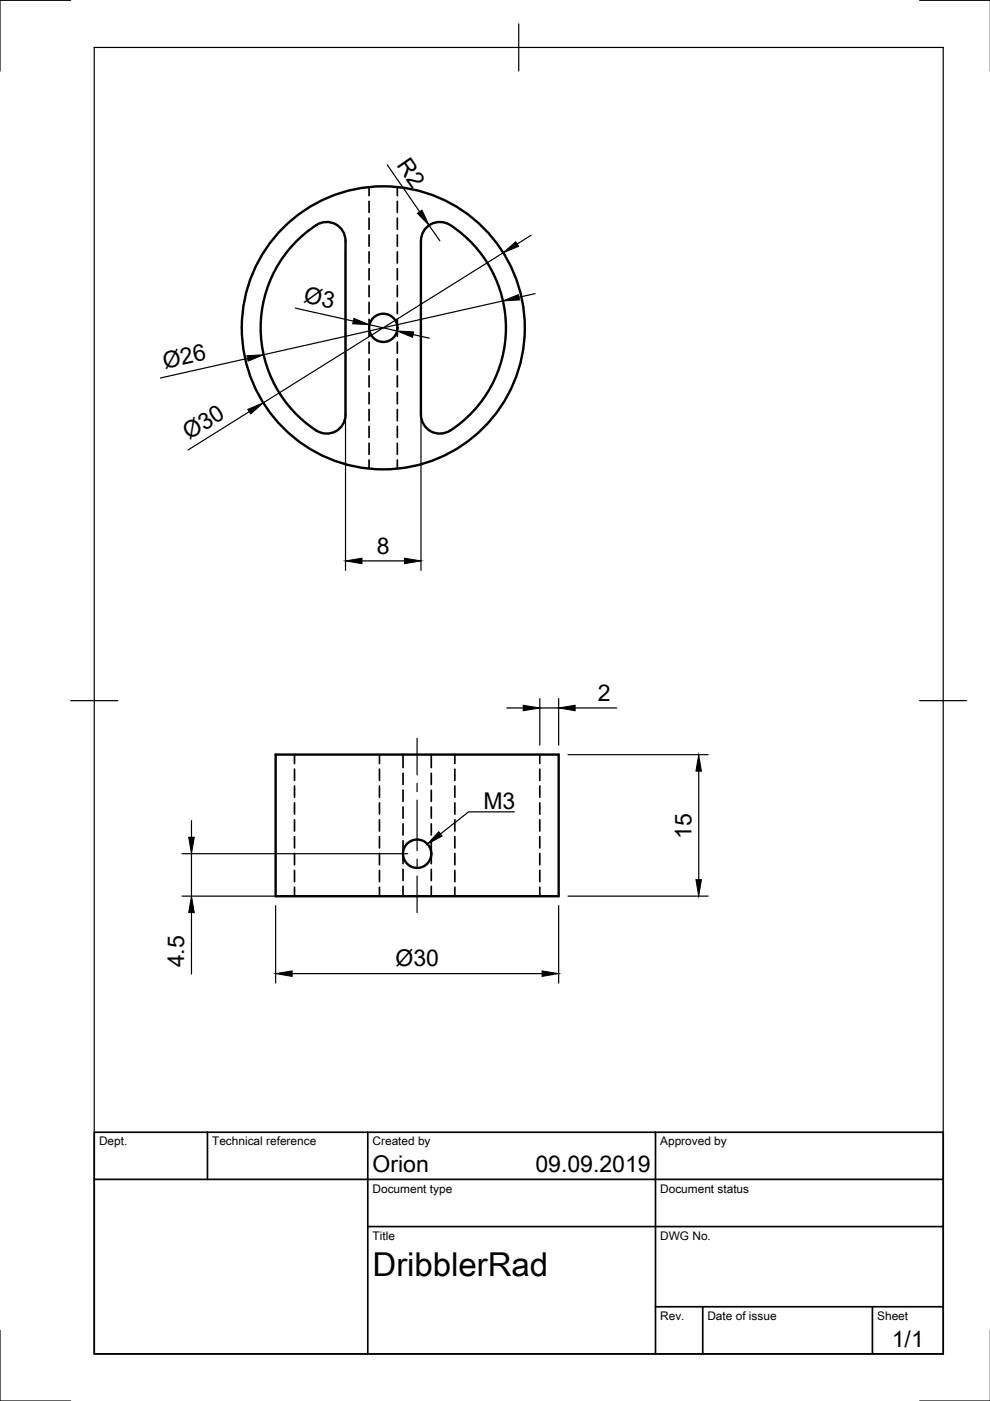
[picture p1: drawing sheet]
<svg xmlns="http://www.w3.org/2000/svg" width="210mm" height="297mm" viewBox="0 0 210 297" stroke-linecap="round" stroke-linejoin="round" font-family="sans-serif">
<!-- layer: Sichtbar -->
<g fill="none" stroke="#000" stroke-width=".51">
<path d="M63.3 50.8a17.7 17.7 0 0 1 4.9-3.6 4 4 0 0 1 5.1 3.9v36.8a4 4 0 0 1-6.2 3.4 26 26 0 0 1-3.8-40.5zM95.4 47.7a4 4 0 0 0-6.1 3.4l-.1 36.9a4 4 0 0 0 6.2 3.3M95.5 47.7a26 26 0 0 1 0 43.6M58.4 160h60v30h-60z"/>
<circle cx="81.3" cy="69.5" r="3"/>
<circle cx="81.3" cy="69.5" r="30"/>
<circle cx="88.4" cy="181" r="3"/>
</g>
<!-- layer: Verdeckt -->
<g fill="none" stroke="#000" stroke-width=".36">
<path d="M78.3 39.7v1.8M84.2 39.7v1.8M78.3 42.7v2.3M78.3 46.3v2.3M78.3 49.8v2.4M78.3 53.4v2.4M78.3 57v2.3M84.2 42.7v2.3M84.2 46.3v2.3M84.2 49.8v2.4M84.2 53.4v2.4M84.2 57v2.3"/>
<path d="M78.3 60.5v2.4M78.3 64.1v2.4M78.3 67.7v3.6M78.3 72.5v2.4M78.3 76.1v2.4M78.3 79.7v2.3M84.2 60.5v2.4M84.2 64.1v2.4M84.2 67.7v3.6M84.2 72.5v2.4M84.2 76.1v2.4M84.2 79.7v2.3"/>
<path d="M78.3 83.2v2.4M78.3 86.8v2.4M78.3 90.4v2.4M78.3 94v2.3M78.3 97.5v1.9M84.2 83.2v2.4M84.2 86.8v2.4M84.2 90.4v2.4M84.2 94v2.3M84.2 97.5v1.9M62.4 160v1.9M80.5 160v1.9"/>
<path d="M85.4 160v2.8M91.4 160v2.8M96.4 160v1.9M114.4 160v1.9M62.4 163.1v2.4M62.4 166.7v2.3M62.4 170.2v2.4M62.4 173.8v2.4M62.4 177.4v2.4M80.5 163.1v2.4M80.5 166.7v2.3M80.5 170.2v2.4"/>
<path d="M80.5 173.8v2.4M80.5 177.4v2.4M85.4 163.9v2.4M85.4 167.5v2.4M85.4 171.1v2.4M85.4 174.7v2.3M85.4 178.3v4.8M91.4 163.9v2.4M91.4 167.5v2.4M91.4 171.1v2.4M91.4 174.7v2.3M91.4 178.3v4.8"/>
<path d="M96.4 163.1v2.4M96.4 166.7v2.3M96.4 170.2v2.4M96.4 173.8v2.4M96.4 177.4v2.4M114.4 163.1v2.4M114.4 166.7v2.3M114.4 170.2v2.4M114.4 173.8v2.4M114.4 177.4v2.4M62.4 181v2.4M62.4 184.5v2.4"/>
<path d="M62.4 188.1v1.9M80.5 181v2.4M80.5 184.5v2.4M80.5 188.1v1.9M85.4 184.3v2.4M85.4 187.9v2.1M91.4 184.3v2.4M91.4 187.9v2.1M96.4 181v2.4M96.4 184.5v2.4M96.4 188.1v1.9M114.4 181v2.4"/>
<path d="M114.4 184.5v2.4M114.4 188.1v1.9"/>
</g>
<!-- layer: Border -->
<path d="M15 .1h-15v15M20 10.1h180v276.9h-180zM110 5.1v10M195 .1h15M15 148.6h10M195 148.6h10M0 282.1v14.9h15M195 297h15" fill="none" stroke="#000" stroke-width=".25"/>
<!-- layer: TitleBlock -->
<path d="M20 240.1h180v46.9h-180zM20 250h180M44 240.1v9.9M78 240.1v46.9M139 240.1v46.9M78 260.1h122M139 277.1h61M149 277.1v9.9M185 277.1v9.9" fill="none" stroke="#000" stroke-width=".36"/>
<!-- layer: Dimensions -->
<g fill="none" stroke="#000" stroke-width=".25">
<path d="M82.1 35l6.9 9.9M73.3 53.1v67.8M89.3 53.1v67.8M91 47.8l2.3 3.3M106.7 53.6l-50.9 31.8M112.6 49.9l-3 1.8M52.5 76l-18.5 4.1M62.6 65.3l12.3 2.8M78.3 68.8l5.9 1.4M87.6 70.9l3.4 .8M106.6 63.8l-50.7 11.4M113.5 62.3l-3.5 .7"/>
<path d="M52.9 87.3l-13 8.1M76.8 118.9h8.9M107.4 150.1h3.5M114.4 148.1v9.9M114.4 150.1h4M118.4 148.1v9.9M121.9 150.1h8.9M40.6 174v3.5M120.4 160h29.7M148.1 163.5v23M38.6 190h77.8M38.6 181h47.8"/>
<path d="M40.6 181v9M40.6 193.5v13M58.4 192v16.4M118.4 192v16.4M120.4 190h29.7M61.9 206.4h53"/>
</g>
<g fill="#000" stroke="#000" stroke-width=".21">
<path d="M88.5 45.2l1-.6 1.5 3.2zM106.7 53.6l2.6-2.3 .7 .9zM52.3 75.4l3.6-.2-3.3 1.4zM75 67.5l3.3 1.3-3.5-.1zM84.2 70.2l3.5 .2-.2 1.1zM106.6 63.8l3.3-1.3 .3 1.1zM52.5 86.8l3.3-1.4-2.6 2.4zM73.3 118.9l3.5-.6v1.2zM85.7 118.3l3.6 .6-3.6 .6zM110.9 149.5l3.5 .6-3.5 .6zM118.4 150.1l3.5-.6v1.2zM40 177.5h1.2l-.6 3.5z"/>
<path d="M148.1 160l.6 3.5h-1.1zM40.6 190l.6 3.5h-1.2zM147.6 186.5h1.1l-.6 3.5zM58.4 206.4l3.5-.5v1.1zM114.9 205.9l3.5 .5-3.5 .6z"/>
</g>
<!-- layer: Center Lines -->
<path d="M88.4 156.5v7.8M88.4 166.1v1.8M88.4 169.6v10.8M88.4 182.1v1.8M88.4 185.7v7.8" fill="none" stroke="#000" stroke-width=".25"/>
<!-- layer: Annotations -->
<path d="M93 176.3l.7 1-3.1 1.7z" fill="#000" stroke="#000" stroke-width=".21"/>
<path d="M109.1 172.1h-9.7l-6 4.7" fill="none" stroke="#000" stroke-width=".25"/>
<text font-size="7" x="79" y="270.6">DribblerRad</text>
<g font-size="4.9">
<text x="84" y="35" transform="rotate(55 84 35)">R2</text>
<text x="64.2" y="64" transform="rotate(13 64.2 64)">Ø3</text>
<text x="34.9" y="78.3" transform="rotate(-13 34.9 78.3)">Ø26</text>
<text x="40.1" y="93.3" transform="rotate(-32 40.1 93.3)">Ø30</text>
<text x="79.9" y="117.4">8</text>
<text x="126.8" y="148.6">2</text>
<text x="102.5" y="171.4">M3</text>
<text x="146.6" y="177.9" transform="rotate(-90 146.6 177.9)">15</text>
<text x="39" y="205.1" transform="rotate(-90 39 205.1)">4.5</text>
<text x="83.8" y="204.8">Ø30</text>
<text x="79" y="248.5">Orion</text>
<text x="113.5" y="248.5">09.09.2019</text>
<text x="189.1" y="285.7">1/1</text>
</g>
<g font-size="2.5">
<text x="21" y="242.9">Dept.</text>
<text x="45" y="242.9">Technical reference</text>
<text x="79" y="242.9">Created by</text>
<text x="140" y="242.9">Approved by</text>
<text x="79" y="252.8">Document type</text>
<text x="140" y="252.8">Document status</text>
<text x="79" y="262.9">Title</text>
<text x="140" y="262.9">DWG No.</text>
<text x="140" y="279.9">Rev.</text>
<text x="150" y="279.9">Date of issue</text>
<text x="186" y="279.9">Sheet</text>
</g>
</svg>
